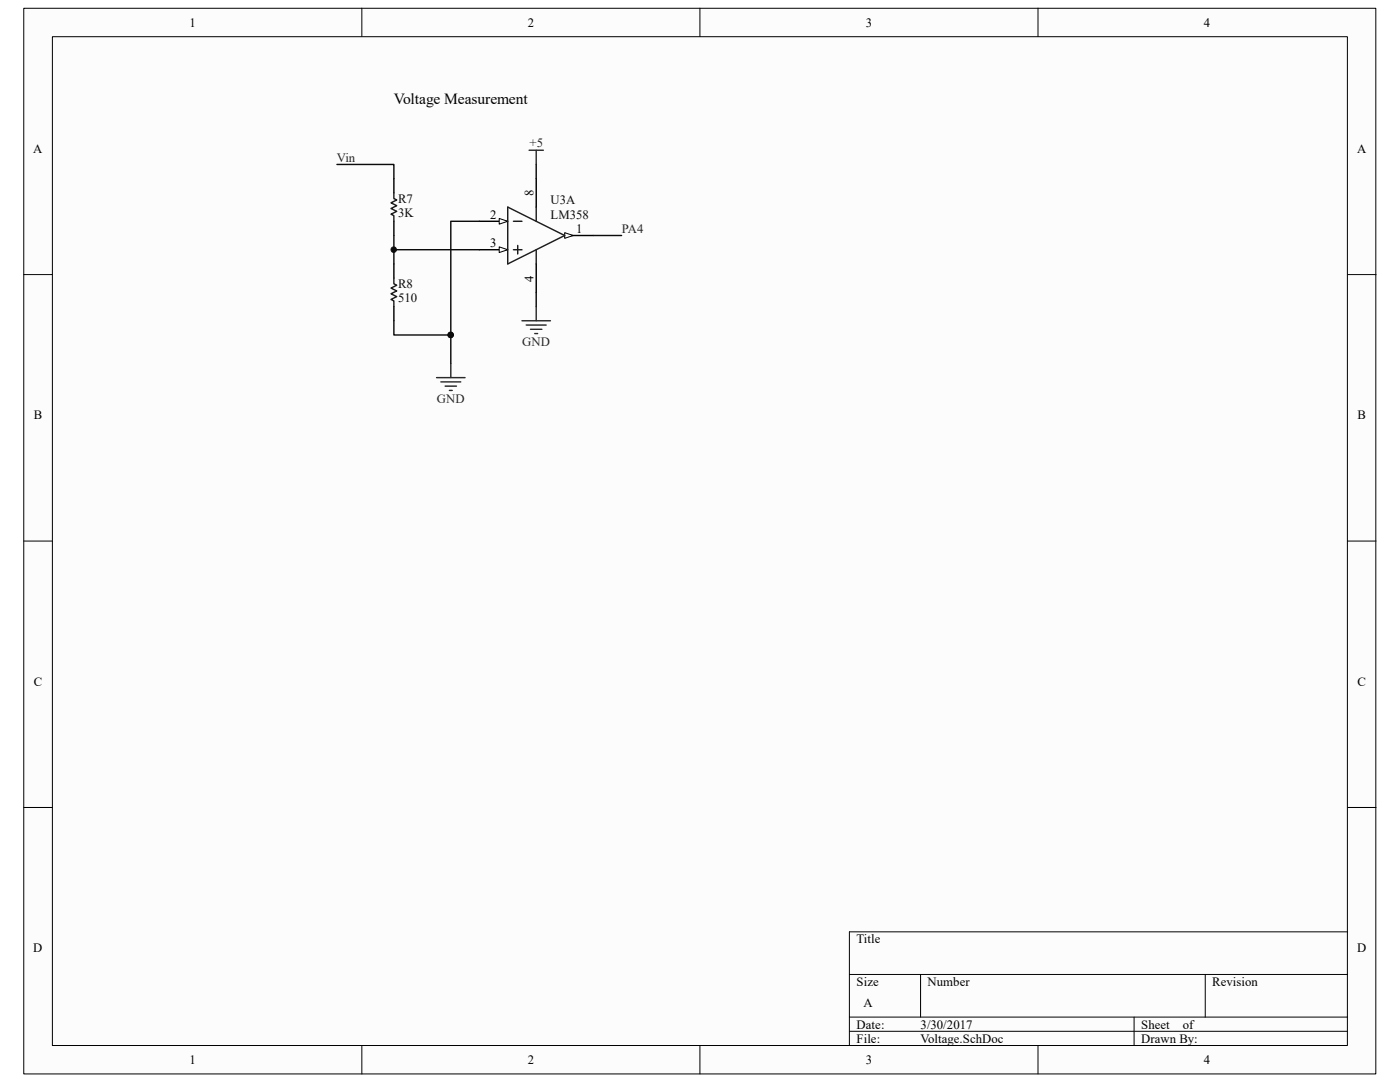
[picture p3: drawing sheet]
<svg xmlns="http://www.w3.org/2000/svg" width="279mm" height="216mm" viewBox="0 0 279 216" stroke-linecap="round" stroke-linejoin="round" font-family="sans-serif">
<path d="M4.8 1.7h269.8v212.6h-269.8z" fill="#fcfcfc"/>
<path d="M4.7 1.7h269.9v212.6h-269.9z" fill="none" stroke="#000" stroke-width=".2"/>
<path d="M10.5 7.4h258.4v201.2h-258.4z" fill="#fcfcfc"/>
<g fill="none" stroke="#000" stroke-width=".2">
<path d="M10.5 7.3h258.4v201.3h-258.4zM72.2 1.6v5.7M139.7 1.6v5.7M207.2 1.6v5.7M4.7 54.8h5.7M268.9 54.8h5.7M4.7 108h5.7M268.9 108h5.7M4.7 161.1h5.7M268.9 161.1h5.7M169.5 194.4h99.4M183.7 194.4v8.5"/>
<path d="M240.5 194.4v8.5M268.9 185.9h-99.4v22.7M72.2 208.6v5.7M139.7 208.6v5.7M169.5 202.9h99.4M169.5 205.8h99.4M207.2 208.6v5.7M226.3 202.9v5.7"/>
</g>
<path d="M78.6 35.6v2.9M78.6 44.2v2.8M78.6 52.7v2.8M95.6 44.2h5.7M78.6 61.2v2.8" fill="none" stroke="#000" stroke-width=".28"/>
<path d="M78.6 38.5v1.1l.6 .3-1.2 .6 1.2 .5-1.2 .6 1.2 .6-1.2 .5 .6 .3v1.2M78.6 55.5v1.1l.6 .3-1.2 .6 1.2 .6-1.2 .5 1.2 .6-1.2 .6 .6 .2v1.2" fill="none" stroke="#1c1c1c" stroke-width=".28"/>
<path d="M99.6 43.6l1.7 .6-1.7 .5z" fill="#fcfcfc" stroke="#000" stroke-width=".2"/>
<path d="M95.6 49.8h5.7" fill="none" stroke="#000" stroke-width=".28"/>
<path d="M99.6 49.3l1.7 .5-1.7 .6z" fill="#fcfcfc" stroke="#000" stroke-width=".2"/>
<path d="M112.7 47h5.7" fill="none" stroke="#000" stroke-width=".28"/>
<path d="M112.7 46.4l1.7 .6-1.7 .6z" fill="#fcfcfc" stroke="#000" stroke-width=".2"/>
<path d="M101.3 41.3l11.4 5.7-11.4 5.7zM102.5 44.2h1.7M102.5 49.8h1.7M103.3 49v1.7M107 41.3v2.9M107 49.8v2.9" fill="none" stroke="#1c1c1c" stroke-width=".28"/>
<path d="M107 35.6v5.7M107 52.7v5.6" fill="none" stroke="#000" stroke-width=".28"/>
<path d="M67.2 32.8h11.4v2.8M107 32.8v2.8M78.6 47v5.7M78.6 49.8h17M95.6 44.2h-5.6v22.6h-11.4v-2.8M107 58.3v2.9M118.4 47h5.7M90 66.8v5.7" fill="none" stroke="#0e0e0e" stroke-width=".28"/>
<g fill="#0e0e0e" stroke="#0e0e0e" stroke-width=".2">
<circle cx="78.6" cy="49.8" r=".55"/>
<circle cx="89.9" cy="66.8" r=".55"/>
</g>
<path d="M105.6 30h2.8M107 30v2.8M87.1 75.3h5.7M88 76.2h4M88.8 77h2.3M89.7 77.9h.6M90 72.5v2.8M104.2 64h5.7M105 64.9h4M105.9 65.7h2.2M106.7 66.6h.6M107 61.2v2.8" fill="none" stroke="#262626" stroke-width=".28"/>
<text font-size="3.1" x="78.6" y="20.8">Voltage Measurement</text>
<g font-size="2.5">
<text x="37.8" y="5.3">1</text>
<text x="105.3" y="5.3">2</text>
<text x="172.8" y="5.3">3</text>
<text x="240.2" y="5.3">4</text>
<text x="6.6" y="30.5">A</text>
<text x="270.8" y="30.5">A</text>
<text x="106.5" y="39.1" transform="rotate(-90 106.5 39.1)">8</text>
<text x="97.8" y="43.6">2</text>
<text x="115" y="46.4">1</text>
<text x="97.8" y="49.3">3</text>
<text x="106.5" y="56.2" transform="rotate(-90 106.5 56.2)">4</text>
<text x="6.7" y="83.7">B</text>
<text x="270.9" y="83.7">B</text>
<text x="6.7" y="136.8">C</text>
<text x="270.9" y="136.8">C</text>
<text x="6.6" y="190">D</text>
<text x="170.9" y="188.2">Title</text>
<text x="270.8" y="190">D</text>
<text x="170.9" y="196.7">Size</text>
<text x="185.1" y="196.7">Number</text>
<text x="241.9" y="196.7">Revision</text>
<text x="172.3" y="201">A</text>
<text x="170.9" y="205.2">Date:</text>
<text x="170.9" y="208.1">File:</text>
<text x="183.7" y="208.1">Voltage.SchDoc</text>
<text x="183.7" y="205.2">3/30/2017</text>
<text x="227.8" y="205.2">Sheet</text>
<text x="227.8" y="208.1">Drawn By:</text>
<text x="236" y="205.2">of</text>
<text x="37.8" y="212.3">1</text>
<text x="105.3" y="212.3">2</text>
<text x="172.8" y="212.3">3</text>
<text x="240.2" y="212.3">4</text>
</g>
<g font-size="2.5" fill="#262626">
<text x="105.7" y="29.4">+5</text>
<text x="67.2" y="32.3">Vin</text>
<text x="124.1" y="46.4">PA4</text>
<text x="104.2" y="69.1">GND</text>
<text x="87.2" y="80.5">GND</text>
</g>
<g font-size="2.5" fill="#0e0e0e">
<text x="79.5" y="40.5">R7</text>
<text x="109.9" y="40.8">U3A</text>
<text x="79.5" y="43.3">3K</text>
<text x="109.9" y="43.6">LM358</text>
<text x="79.5" y="57.5">R8</text>
<text x="79.5" y="60.3">510</text>
</g>
</svg>
